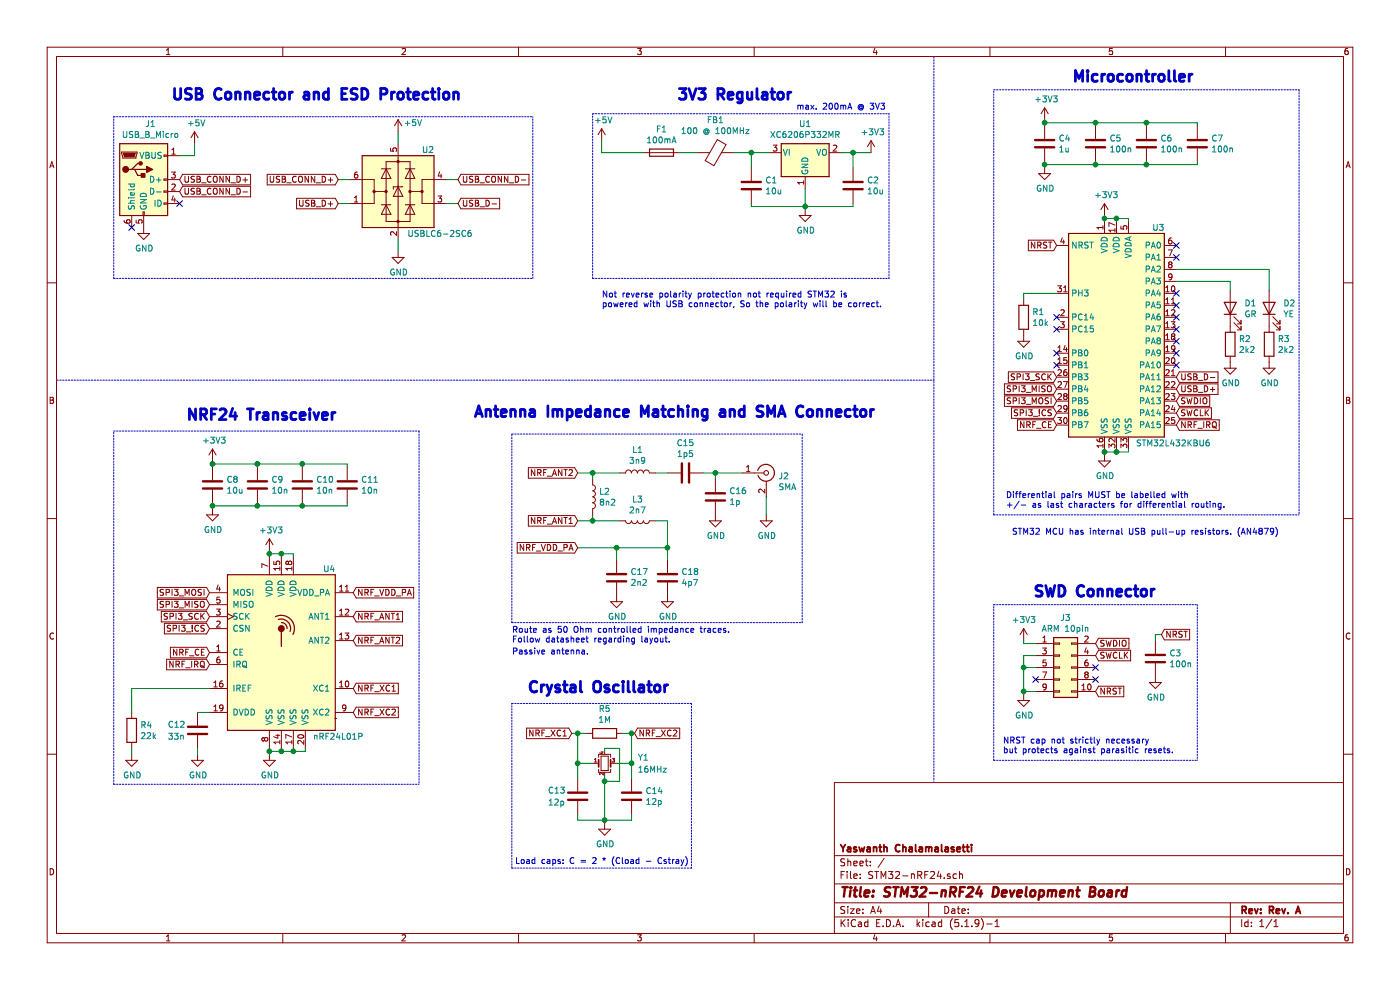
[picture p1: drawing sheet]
EESchema Schematic File Version 4
EELAYER 30 0
EELAYER END
$Descr A4 11693 8268
encoding utf-8
Sheet 1 1
Title "STM32-nRF24 Development Board"
Date ""
Rev "Rev. A"
Comp "Yaswanth Chalamalasetti"
Comment1 ""
Comment2 ""
Comment3 ""
Comment4 ""
$EndDescr
$Comp
L MCU_ST_STM32L4:STM32L432KBUx U3
U 1 1
P 9325 2750
F 0 "U3" H 9675 3600 50  0000 C CNN
F 1 "STM32L432KBU6" H 9800 1800 50  0000 C CNN
F 2 "Package_DFN_QFN:QFN-32-1EP_5x5mm_P0.5mm_EP3.45x3.45mm" H 8925 1850 50  0001 R CNN
F 3 "http://www.st.com/st-web-ui/static/active/en/resource/technical/document/datasheet/DM00257205.pdf" H 9325 2750 50  0001 C CNN
	1    9325 2750
	1    0    0    -1  
$EndComp
$Comp
L RF:nRF24L01P U4
U 1 1
P 2350 5450
F 0 "U4" H 2750 6150 50  0000 C CNN
F 1 "nRF24L01P" H 2825 4750 50  0000 C CNN
F 2 "Package_DFN_QFN:QFN-20-1EP_4x4mm_P0.5mm_EP2.5x2.5mm" H 2550 6250 50  0001 L CIN
F 3 "http://www.nordicsemi.com/eng/content/download/2726/34069/file/nRF24L01P_Product_Specification_1_0.pdf" H 2350 5550 50  0001 C CNN
	1    2350 5450
	1    0    0    -1  
$EndComp
$Comp
L Regulator_Linear:XC6206PxxxMR U1
U 1 1
P 6725 1275
F 0 "U1" H 6725 1517 50  0000 C CNN
F 1 "XC6206P332MR" H 6725 1426 50  0000 C CNN
F 2 "Package_TO_SOT_SMD:SOT-23" H 6725 1500 50  0001 C CIN
F 3 "https://www.torexsemi.com/file/xc6206/XC6206.pdf" H 6725 1275 50  0001 C CNN
	1    6725 1275
	1    0    0    -1  
$EndComp
Text GLabel 8825 2050 0    50   Input ~ 0
NRST
$Comp
L power:+3V3 #PWR011
U 1 1
P 9225 1800
F 0 "#PWR011" H 9225 1650 50  0001 C CNN
F 1 "+3V3" H 9240 1973 50  0000 C CNN
F 2 "" H 9225 1800 50  0001 C CNN
F 3 "" H 9225 1800 50  0001 C CNN
	1    9225 1800
	1    0    0    -1  
$EndComp
Wire Wire Line
	9225 1850 9225 1825
Wire Wire Line
	9325 1850 9325 1825
Wire Wire Line
	9325 1825 9225 1825
Connection ~ 9225 1825
Wire Wire Line
	9225 1825 9225 1800
Wire Wire Line
	9425 1850 9425 1825
Wire Wire Line
	9425 1825 9325 1825
Connection ~ 9325 1825
$Comp
L power:GND #PWR015
U 1 1
P 9225 3800
F 0 "#PWR015" H 9225 3550 50  0001 C CNN
F 1 "GND" H 9230 3627 50  0000 C CNN
F 2 "" H 9225 3800 50  0001 C CNN
F 3 "" H 9225 3800 50  0001 C CNN
	1    9225 3800
	1    0    0    -1  
$EndComp
Wire Wire Line
	9225 3800 9225 3775
Wire Wire Line
	9325 3750 9325 3775
Wire Wire Line
	9325 3775 9225 3775
Connection ~ 9225 3775
Wire Wire Line
	9225 3775 9225 3750
Wire Wire Line
	9425 3750 9425 3775
Wire Wire Line
	9425 3775 9325 3775
Connection ~ 9325 3775
$Comp
L power:GND #PWR024
U 1 1
P 2250 6300
F 0 "#PWR024" H 2250 6050 50  0001 C CNN
F 1 "GND" H 2255 6127 50  0000 C CNN
F 2 "" H 2250 6300 50  0001 C CNN
F 3 "" H 2250 6300 50  0001 C CNN
	1    2250 6300
	1    0    0    -1  
$EndComp
Wire Wire Line
	2250 6300 2250 6275
Wire Wire Line
	2550 6250 2550 6275
Wire Wire Line
	2550 6275 2450 6275
Connection ~ 2250 6275
Wire Wire Line
	2250 6275 2250 6250
Wire Wire Line
	2350 6250 2350 6275
Connection ~ 2350 6275
Wire Wire Line
	2350 6275 2250 6275
Wire Wire Line
	2450 6250 2450 6275
Connection ~ 2450 6275
Wire Wire Line
	2450 6275 2350 6275
$Comp
L power:+3V3 #PWR05
U 1 1
P 7275 1275
F 0 "#PWR05" H 7275 1125 50  0001 C CNN
F 1 "+3V3" H 7290 1448 50  0000 C CNN
F 2 "" H 7275 1275 50  0001 C CNN
F 3 "" H 7275 1275 50  0001 C CNN
	1    7275 1275
	1    0    0    -1  
$EndComp
Wire Wire Line
	7275 1275 7125 1275
Text GLabel 9825 3450 2    50   Input ~ 0
SWCLK
Text GLabel 9825 3350 2    50   Input ~ 0
SWDIO
Text GLabel 8825 3150 0    50   Input ~ 0
SPI3_SCK
Text GLabel 8825 3250 0    50   Input ~ 0
SPI3_MISO
Text GLabel 8825 3350 0    50   Input ~ 0
SPI3_MOSI
Text GLabel 9825 3150 2    50   Input ~ 0
USB_D-
Text GLabel 9825 3250 2    50   Input ~ 0
USB_D+
Text GLabel 8825 3450 0    50   Input ~ 0
SPI3_!CS
Text GLabel 8825 3550 0    50   Input ~ 0
NRF_CE
Text GLabel 1750 5450 0    50   Input ~ 0
NRF_CE
Text GLabel 9825 3550 2    50   Input ~ 0
NRF_IRQ
Text GLabel 1750 5550 0    50   Input ~ 0
NRF_IRQ
Text GLabel 1750 5050 0    50   Input ~ 0
SPI3_MISO
Text GLabel 1750 4950 0    50   Input ~ 0
SPI3_MOSI
Text GLabel 1750 5150 0    50   Input ~ 0
SPI3_SCK
Text GLabel 1750 5250 0    50   Input ~ 0
SPI3_!CS
$Comp
L power:+5V #PWR01
U 1 1
P 5025 1175
F 0 "#PWR01" H 5025 1025 50  0001 C CNN
F 1 "+5V" H 5040 1348 50  0000 C CNN
F 2 "" H 5025 1175 50  0001 C CNN
F 3 "" H 5025 1175 50  0001 C CNN
	1    5025 1175
	1    0    0    -1  
$EndComp
$Comp
L power:GND #PWR09
U 1 1
P 6725 1750
F 0 "#PWR09" H 6725 1500 50  0001 C CNN
F 1 "GND" H 6730 1577 50  0000 C CNN
F 2 "" H 6725 1750 50  0001 C CNN
F 3 "" H 6725 1750 50  0001 C CNN
	1    6725 1750
	1    0    0    -1  
$EndComp
Wire Wire Line
	6725 1750 6725 1725
$Comp
L Device:C C1
U 1 1
P 6275 1550
F 0 "C1" H 6390 1596 50  0000 L CNN
F 1 "10u" H 6390 1505 50  0000 L CNN
F 2 "Capacitor_SMD:C_0603_1608Metric" H 6313 1400 50  0001 C CNN
F 3 "~" H 6275 1550 50  0001 C CNN
	1    6275 1550
	1    0    0    -1  
$EndComp
Wire Wire Line
	6725 1725 6275 1725
Wire Wire Line
	6275 1725 6275 1700
Connection ~ 6725 1725
Wire Wire Line
	6725 1725 6725 1575
Wire Wire Line
	6275 1400 6275 1275
Wire Wire Line
	6275 1275 6425 1275
$Comp
L Device:C C2
U 1 1
P 7125 1550
F 0 "C2" H 7240 1596 50  0000 L CNN
F 1 "10u" H 7240 1505 50  0000 L CNN
F 2 "Capacitor_SMD:C_0603_1608Metric" H 7163 1400 50  0001 C CNN
F 3 "~" H 7125 1550 50  0001 C CNN
	1    7125 1550
	1    0    0    -1  
$EndComp
Wire Wire Line
	7125 1400 7125 1275
Connection ~ 7125 1275
Wire Wire Line
	7125 1700 7125 1725
Wire Wire Line
	6125 1275 6275 1275
Connection ~ 6275 1275
Wire Wire Line
	7025 1275 7125 1275
Wire Wire Line
	6725 1725 7125 1725
$Comp
L Device:C C7
U 1 1
P 10000 1200
F 0 "C7" H 10115 1246 50  0000 L CNN
F 1 "100n" H 10115 1155 50  0000 L CNN
F 2 "Capacitor_SMD:C_0402_1005Metric" H 10038 1050 50  0001 C CNN
F 3 "~" H 10000 1200 50  0001 C CNN
	1    10000 1200
	1    0    0    -1  
$EndComp
$Comp
L Device:C C6
U 1 1
P 9575 1200
F 0 "C6" H 9690 1246 50  0000 L CNN
F 1 "100n" H 9690 1155 50  0000 L CNN
F 2 "Capacitor_SMD:C_0402_1005Metric" H 9613 1050 50  0001 C CNN
F 3 "~" H 9575 1200 50  0001 C CNN
	1    9575 1200
	1    0    0    -1  
$EndComp
$Comp
L Device:C C5
U 1 1
P 9150 1200
F 0 "C5" H 9265 1246 50  0000 L CNN
F 1 "100n" H 9265 1155 50  0000 L CNN
F 2 "Capacitor_SMD:C_0402_1005Metric" H 9188 1050 50  0001 C CNN
F 3 "~" H 9150 1200 50  0001 C CNN
	1    9150 1200
	1    0    0    -1  
$EndComp
$Comp
L Device:C C4
U 1 1
P 8725 1200
F 0 "C4" H 8840 1246 50  0000 L CNN
F 1 "1u" H 8840 1155 50  0000 L CNN
F 2 "Capacitor_SMD:C_0402_1005Metric" H 8763 1050 50  0001 C CNN
F 3 "~" H 8725 1200 50  0001 C CNN
	1    8725 1200
	1    0    0    -1  
$EndComp
$Comp
L power:GND #PWR07
U 1 1
P 8725 1400
F 0 "#PWR07" H 8725 1150 50  0001 C CNN
F 1 "GND" H 8730 1227 50  0000 C CNN
F 2 "" H 8725 1400 50  0001 C CNN
F 3 "" H 8725 1400 50  0001 C CNN
	1    8725 1400
	1    0    0    -1  
$EndComp
$Comp
L power:+3V3 #PWR04
U 1 1
P 8725 1000
F 0 "#PWR04" H 8725 850 50  0001 C CNN
F 1 "+3V3" H 8740 1173 50  0000 C CNN
F 2 "" H 8725 1000 50  0001 C CNN
F 3 "" H 8725 1000 50  0001 C CNN
	1    8725 1000
	1    0    0    -1  
$EndComp
Wire Wire Line
	8725 1050 8725 1025
Wire Wire Line
	8725 1400 8725 1375
Wire Wire Line
	10000 1050 10000 1025
Wire Wire Line
	10000 1025 9575 1025
Connection ~ 8725 1025
Wire Wire Line
	8725 1025 8725 1000
Wire Wire Line
	9150 1050 9150 1025
Connection ~ 9150 1025
Wire Wire Line
	9150 1025 8725 1025
Wire Wire Line
	9575 1050 9575 1025
Connection ~ 9575 1025
Wire Wire Line
	9575 1025 9150 1025
Wire Wire Line
	10000 1350 10000 1375
Wire Wire Line
	10000 1375 9575 1375
Connection ~ 8725 1375
Wire Wire Line
	8725 1375 8725 1350
Wire Wire Line
	9150 1350 9150 1375
Connection ~ 9150 1375
Wire Wire Line
	9150 1375 8725 1375
Wire Wire Line
	9575 1350 9575 1375
Connection ~ 9575 1375
Wire Wire Line
	9575 1375 9150 1375
$Comp
L power:+3V3 #PWR03
U 1 1
P 8550 5350
F 0 "#PWR03" H 8550 5200 50  0001 C CNN
F 1 "+3V3" H 8450 5525 50  0000 L CNN
F 2 "" H 8550 5350 50  0001 C CNN
F 3 "" H 8550 5350 50  0001 C CNN
	1    8550 5350
	1    0    0    -1  
$EndComp
$Comp
L power:GND #PWR08
U 1 1
P 8550 5800
F 0 "#PWR08" H 8550 5550 50  0001 C CNN
F 1 "GND" H 8555 5627 50  0000 C CNN
F 2 "" H 8550 5800 50  0001 C CNN
F 3 "" H 8550 5800 50  0001 C CNN
	1    8550 5800
	1    0    0    -1  
$EndComp
Text GLabel 9150 5375 2    50   Input ~ 0
SWDIO
Text GLabel 9150 5475 2    50   Input ~ 0
SWCLK
$Comp
L Device:C C3
U 1 1
P 9650 5500
F 0 "C3" H 9765 5546 50  0000 L CNN
F 1 "100n" H 9765 5455 50  0000 L CNN
F 2 "Capacitor_SMD:C_0402_1005Metric" H 9688 5350 50  0001 C CNN
F 3 "~" H 9650 5500 50  0001 C CNN
	1    9650 5500
	1    0    0    -1  
$EndComp
Text GLabel 9700 5300 2    50   Input ~ 0
NRST
Wire Wire Line
	9700 5300 9650 5300
Wire Wire Line
	9650 5300 9650 5350
$Comp
L power:GND #PWR06
U 1 1
P 9650 5650
F 0 "#PWR06" H 9650 5400 50  0001 C CNN
F 1 "GND" H 9655 5477 50  0000 C CNN
F 2 "" H 9650 5650 50  0001 C CNN
F 3 "" H 9650 5650 50  0001 C CNN
	1    9650 5650
	1    0    0    -1  
$EndComp
Text Notes 8375 6300 0    50   ~ 0
NRST cap not strictly necessary\nbut protects against parasitic resets.
Text Notes 8400 4250 0    50   ~ 0
Differential pairs MUST be labelled with \n+/- as last characters for differential routing.
$Comp
L Device:LED D1
U 1 1
P 10275 2575
F 0 "D1" V 10314 2458 50  0000 R CNN
F 1 "GR" V 10223 2458 50  0000 R CNN
F 2 "LED_SMD:LED_0603_1608Metric" H 10275 2575 50  0001 C CNN
F 3 "~" H 10275 2575 50  0001 C CNN
	1    10275 2575
	0    -1   -1   0   
$EndComp
$Comp
L Device:LED D2
U 1 1
P 10600 2575
F 0 "D2" V 10639 2458 50  0000 R CNN
F 1 "YE" V 10548 2458 50  0000 R CNN
F 2 "LED_SMD:LED_0603_1608Metric" H 10600 2575 50  0001 C CNN
F 3 "~" H 10600 2575 50  0001 C CNN
	1    10600 2575
	0    -1   -1   0   
$EndComp
$Comp
L Device:R R3
U 1 1
P 10600 2875
F 0 "R3" H 10670 2921 50  0000 L CNN
F 1 "2k2" H 10670 2830 50  0000 L CNN
F 2 "Resistor_SMD:R_0603_1608Metric" V 10530 2875 50  0001 C CNN
F 3 "~" H 10600 2875 50  0001 C CNN
	1    10600 2875
	1    0    0    -1  
$EndComp
$Comp
L power:GND #PWR012
U 1 1
P 10275 3025
F 0 "#PWR012" H 10275 2775 50  0001 C CNN
F 1 "GND" H 10280 2852 50  0000 C CNN
F 2 "" H 10275 3025 50  0001 C CNN
F 3 "" H 10275 3025 50  0001 C CNN
	1    10275 3025
	1    0    0    -1  
$EndComp
$Comp
L power:GND #PWR013
U 1 1
P 10600 3025
F 0 "#PWR013" H 10600 2775 50  0001 C CNN
F 1 "GND" H 10605 2852 50  0000 C CNN
F 2 "" H 10600 3025 50  0001 C CNN
F 3 "" H 10600 3025 50  0001 C CNN
	1    10600 3025
	1    0    0    -1  
$EndComp
NoConn ~ 9825 2450
NoConn ~ 9825 2550
NoConn ~ 9825 2650
NoConn ~ 9825 2750
NoConn ~ 9825 2850
NoConn ~ 9825 2950
NoConn ~ 9825 3050
NoConn ~ 8825 3050
NoConn ~ 8825 2950
NoConn ~ 8825 2750
NoConn ~ 8825 2650
$Comp
L Device:Ferrite_Bead FB1
U 1 1
P 5975 1275
F 0 "FB1" V 5701 1275 50  0000 C CNN
F 1 "100 @ 100MHz" V 5792 1275 50  0000 C CNN
F 2 "Inductor_SMD:L_0805_2012Metric" V 5905 1275 50  0001 C CNN
F 3 "~" H 5975 1275 50  0001 C CNN
	1    5975 1275
	0    1    1    0   
$EndComp
Wire Wire Line
	5025 1175 5025 1275
Wire Wire Line
	5025 1275 5375 1275
Wire Notes Line
	8300 6350 8300 5050
Wire Notes Line
	8300 5050 10000 5050
Wire Notes Line
	10000 5050 10000 6350
Wire Notes Line
	8300 6350 10000 6350
Wire Notes Line
	8300 4300 8300 750 
Wire Notes Line
	8300 750  10850 750 
Wire Notes Line
	10850 750  10850 4300
Wire Notes Line
	8300 4300 10850 4300
Wire Notes Line
	4950 2325 4950 950 
Text Notes 5650 850  0    89   ~ 18
3V3 Regulator
Text Notes 8950 700  0    89   ~ 18
Microcontroller
Text Notes 8625 5000 0    89   ~ 18
SWD Connector
NoConn ~ 1100 1900
$Comp
L power:GND #PWR010
U 1 1
P 1200 1900
F 0 "#PWR010" H 1200 1650 50  0001 C CNN
F 1 "GND" H 1205 1727 50  0000 C CNN
F 2 "" H 1200 1900 50  0001 C CNN
F 3 "" H 1200 1900 50  0001 C CNN
	1    1200 1900
	1    0    0    -1  
$EndComp
NoConn ~ 1500 1700
Text Notes 8450 4475 0    50   ~ 0
STM32 MCU has internal USB pull-up resistors. (AN4879)
Text GLabel 3825 1700 2    50   Input ~ 0
USB_D-
Text Notes 5025 2575 0    50   ~ 0
Not reverse polarity protection not required STM32 is\npowered with USB connector, So the polarity will be correct.
$Comp
L power:+5V #PWR02
U 1 1
P 1625 1200
F 0 "#PWR02" H 1625 1050 50  0001 C CNN
F 1 "+5V" H 1640 1373 50  0000 C CNN
F 2 "" H 1625 1200 50  0001 C CNN
F 3 "" H 1625 1200 50  0001 C CNN
	1    1625 1200
	1    0    0    -1  
$EndComp
Wire Wire Line
	1625 1200 1625 1300
Wire Wire Line
	1625 1300 1500 1300
Text GLabel 2825 1700 0    50   Input ~ 0
USB_D+
$Comp
L power:+3V3 #PWR019
U 1 1
P 2250 4600
F 0 "#PWR019" H 2250 4450 50  0001 C CNN
F 1 "+3V3" H 2265 4773 50  0000 C CNN
F 2 "" H 2250 4600 50  0001 C CNN
F 3 "" H 2250 4600 50  0001 C CNN
	1    2250 4600
	1    0    0    -1  
$EndComp
Wire Wire Line
	2450 4650 2450 4625
Wire Wire Line
	2450 4625 2350 4625
Wire Wire Line
	2250 4625 2250 4600
Wire Wire Line
	2250 4650 2250 4625
Connection ~ 2250 4625
Wire Wire Line
	2350 4650 2350 4625
Connection ~ 2350 4625
Wire Wire Line
	2350 4625 2250 4625
$Comp
L Device:R R4
U 1 1
P 1100 6100
F 0 "R4" H 1170 6146 50  0000 L CNN
F 1 "22k" H 1170 6055 50  0000 L CNN
F 2 "Resistor_SMD:R_0402_1005Metric" V 1030 6100 50  0001 C CNN
F 3 "~" H 1100 6100 50  0001 C CNN
	1    1100 6100
	1    0    0    -1  
$EndComp
$Comp
L Device:Crystal_GND24_Small Y1
U 1 1
P 5050 6375
F 0 "Y1" H 5325 6425 50  0000 L CNN
F 1 "16MHz" H 5325 6325 50  0000 L CNN
F 2 "Crystal:Crystal_SMD_3225-4Pin_3.2x2.5mm" H 5050 6375 50  0001 C CNN
F 3 "~" H 5050 6375 50  0001 C CNN
	1    5050 6375
	1    0    0    -1  
$EndComp
Text GLabel 2950 5750 2    50   Input ~ 0
NRF_XC1
Text GLabel 2950 5950 2    50   Input ~ 0
NRF_XC2
Text GLabel 4775 6125 0    50   Input ~ 0
NRF_XC1
$Comp
L Device:C C14
U 1 1
P 5275 6650
F 0 "C14" H 5390 6696 50  0000 L CNN
F 1 "12p" H 5390 6605 50  0000 L CNN
F 2 "Capacitor_SMD:C_0402_1005Metric" H 5313 6500 50  0001 C CNN
F 3 "~" H 5275 6650 50  0001 C CNN
	1    5275 6650
	1    0    0    -1  
$EndComp
Wire Wire Line
	5275 6500 5275 6375
$Comp
L Device:C C13
U 1 1
P 4825 6650
F 0 "C13" H 4575 6700 50  0000 L CNN
F 1 "12p" H 4575 6600 50  0000 L CNN
F 2 "Capacitor_SMD:C_0402_1005Metric" H 4863 6500 50  0001 C CNN
F 3 "~" H 4825 6650 50  0001 C CNN
	1    4825 6650
	1    0    0    -1  
$EndComp
Wire Wire Line
	4825 6375 4950 6375
Wire Wire Line
	5150 6375 5275 6375
Wire Wire Line
	4825 6375 4825 6500
$Comp
L power:GND #PWR025
U 1 1
P 5050 6875
F 0 "#PWR025" H 5050 6625 50  0001 C CNN
F 1 "GND" H 5055 6702 50  0000 C CNN
F 2 "" H 5050 6875 50  0001 C CNN
F 3 "" H 5050 6875 50  0001 C CNN
	1    5050 6875
	1    0    0    -1  
$EndComp
Wire Wire Line
	5050 6475 5050 6525
Wire Wire Line
	5050 6850 4825 6850
Wire Wire Line
	4825 6850 4825 6800
Wire Wire Line
	5050 6850 5275 6850
Wire Wire Line
	5275 6850 5275 6800
Connection ~ 5050 6850
Wire Wire Line
	5050 6875 5050 6850
Wire Wire Line
	5050 6275 5050 6250
Wire Wire Line
	5050 6250 5175 6250
Wire Wire Line
	5175 6250 5175 6525
Wire Wire Line
	5175 6525 5050 6525
Connection ~ 5050 6525
Wire Wire Line
	5050 6525 5050 6850
$Comp
L Device:R R5
U 1 1
P 5050 6125
F 0 "R5" V 4843 6125 50  0000 C CNN
F 1 "1M" V 4934 6125 50  0000 C CNN
F 2 "Resistor_SMD:R_0402_1005Metric" V 4980 6125 50  0001 C CNN
F 3 "~" H 5050 6125 50  0001 C CNN
	1    5050 6125
	0    1    1    0   
$EndComp
Wire Wire Line
	4900 6125 4825 6125
Wire Wire Line
	4825 6125 4825 6375
Connection ~ 4825 6375
Wire Wire Line
	5200 6125 5275 6125
Wire Wire Line
	5275 6125 5275 6375
Connection ~ 5275 6375
Wire Wire Line
	4775 6125 4825 6125
Connection ~ 4825 6125
Text GLabel 5300 6125 2    50   Input ~ 0
NRF_XC2
Wire Wire Line
	5300 6125 5275 6125
Connection ~ 5275 6125
Text Notes 4300 7225 0    50   ~ 0
Load caps: C = 2 * (Cload - Cstray)
$Comp
L Device:C C12
U 1 1
P 1650 6100
F 0 "C12" H 1400 6150 50  0000 L CNN
F 1 "33n" H 1400 6050 50  0000 L CNN
F 2 "Capacitor_SMD:C_0402_1005Metric" H 1688 5950 50  0001 C CNN
F 3 "~" H 1650 6100 50  0001 C CNN
	1    1650 6100
	1    0    0    -1  
$EndComp
Wire Wire Line
	1650 5950 1750 5950
$Comp
L power:GND #PWR023
U 1 1
P 1650 6300
F 0 "#PWR023" H 1650 6050 50  0001 C CNN
F 1 "GND" H 1655 6127 50  0000 C CNN
F 2 "" H 1650 6300 50  0001 C CNN
F 3 "" H 1650 6300 50  0001 C CNN
	1    1650 6300
	1    0    0    -1  
$EndComp
Wire Wire Line
	1650 6300 1650 6250
$Comp
L Device:C C9
U 1 1
P 2150 4050
F 0 "C9" H 2265 4096 50  0000 L CNN
F 1 "10n" H 2265 4005 50  0000 L CNN
F 2 "Capacitor_SMD:C_0402_1005Metric" H 2188 3900 50  0001 C CNN
F 3 "~" H 2150 4050 50  0001 C CNN
	1    2150 4050
	1    0    0    -1  
$EndComp
$Comp
L Device:C C10
U 1 1
P 2525 4050
F 0 "C10" H 2640 4096 50  0000 L CNN
F 1 "10n" H 2640 4005 50  0000 L CNN
F 2 "Capacitor_SMD:C_0402_1005Metric" H 2563 3900 50  0001 C CNN
F 3 "~" H 2525 4050 50  0001 C CNN
	1    2525 4050
	1    0    0    -1  
$EndComp
$Comp
L Device:C C11
U 1 1
P 2900 4050
F 0 "C11" H 3015 4096 50  0000 L CNN
F 1 "10n" H 3015 4005 50  0000 L CNN
F 2 "Capacitor_SMD:C_0402_1005Metric" H 2938 3900 50  0001 C CNN
F 3 "~" H 2900 4050 50  0001 C CNN
	1    2900 4050
	1    0    0    -1  
$EndComp
$Comp
L Device:C C8
U 1 1
P 1775 4050
F 0 "C8" H 1890 4096 50  0000 L CNN
F 1 "10u" H 1890 4005 50  0000 L CNN
F 2 "Capacitor_SMD:C_0603_1608Metric" H 1813 3900 50  0001 C CNN
F 3 "~" H 1775 4050 50  0001 C CNN
	1    1775 4050
	1    0    0    -1  
$EndComp
$Comp
L power:+3V3 #PWR014
U 1 1
P 1775 3850
F 0 "#PWR014" H 1775 3700 50  0001 C CNN
F 1 "+3V3" H 1790 4023 50  0000 C CNN
F 2 "" H 1775 3850 50  0001 C CNN
F 3 "" H 1775 3850 50  0001 C CNN
	1    1775 3850
	1    0    0    -1  
$EndComp
$Comp
L power:GND #PWR016
U 1 1
P 1775 4250
F 0 "#PWR016" H 1775 4000 50  0001 C CNN
F 1 "GND" H 1780 4077 50  0000 C CNN
F 2 "" H 1775 4250 50  0001 C CNN
F 3 "" H 1775 4250 50  0001 C CNN
	1    1775 4250
	1    0    0    -1  
$EndComp
Wire Wire Line
	2900 3900 2900 3875
Wire Wire Line
	2900 3875 2525 3875
Wire Wire Line
	1775 3875 1775 3850
Wire Wire Line
	1775 3900 1775 3875
Connection ~ 1775 3875
Wire Wire Line
	1775 4250 1775 4225
Wire Wire Line
	1775 4225 2150 4225
Wire Wire Line
	2900 4225 2900 4200
Connection ~ 1775 4225
Wire Wire Line
	1775 4225 1775 4200
Wire Wire Line
	2525 4200 2525 4225
Connection ~ 2525 4225
Wire Wire Line
	2525 4225 2900 4225
Wire Wire Line
	2150 4200 2150 4225
Connection ~ 2150 4225
Wire Wire Line
	2150 4225 2525 4225
Wire Wire Line
	2150 3900 2150 3875
Connection ~ 2150 3875
Wire Wire Line
	2150 3875 1775 3875
Wire Wire Line
	2525 3900 2525 3875
Connection ~ 2525 3875
Wire Wire Line
	2525 3875 2150 3875
Text GLabel 2950 4950 2    50   Input ~ 0
NRF_VDD_PA
Text GLabel 2950 5150 2    50   Input ~ 0
NRF_ANT1
Text GLabel 2950 5350 2    50   Input ~ 0
NRF_ANT2
Wire Notes Line
	950  6550 950  3600
Wire Notes Line
	950  3600 3500 3600
Wire Notes Line
	3500 3600 3500 6550
Wire Notes Line
	950  6550 3500 6550
Wire Notes Line
	4275 7250 4275 5875
Wire Notes Line
	4275 5875 5775 5875
Wire Notes Line
	5775 5875 5775 7250
Wire Notes Line
	4275 7250 5775 7250
Text Notes 1550 3525 0    89   ~ 18
NRF24 Transceiver
Text Notes 4400 5800 0    89   ~ 18
Crystal Oscillator
Text Notes 1425 850  0    90   ~ 18
USB Connector and ESD Protection
$Comp
L Device:L L2
U 1 1
P 4950 4150
F 0 "L2" H 5002 4196 50  0000 L CNN
F 1 "8n2" H 5002 4105 50  0000 L CNN
F 2 "Inductor_SMD:L_0402_1005Metric" H 4950 4150 50  0001 C CNN
F 3 "~" H 4950 4150 50  0001 C CNN
	1    4950 4150
	1    0    0    -1  
$EndComp
Text GLabel 4825 3950 0    50   Input ~ 0
NRF_ANT2
Wire Wire Line
	4825 3950 4950 3950
Wire Wire Line
	4950 3950 4950 4000
Text GLabel 4825 4350 0    50   Input ~ 0
NRF_ANT1
Wire Wire Line
	4825 4350 4950 4350
Wire Wire Line
	4950 4350 4950 4300
$Comp
L Device:L L1
U 1 1
P 5325 3950
F 0 "L1" V 5515 3950 50  0000 C CNN
F 1 "3n9" V 5424 3950 50  0000 C CNN
F 2 "Inductor_SMD:L_0402_1005Metric" H 5325 3950 50  0001 C CNN
F 3 "~" H 5325 3950 50  0001 C CNN
	1    5325 3950
	0    -1   -1   0   
$EndComp
Wire Wire Line
	5175 3950 4950 3950
Connection ~ 4950 3950
$Comp
L Device:L L3
U 1 1
P 5325 4350
F 0 "L3" V 5144 4350 50  0000 C CNN
F 1 "2n7" V 5235 4350 50  0000 C CNN
F 2 "Inductor_SMD:L_0402_1005Metric" H 5325 4350 50  0001 C CNN
F 3 "~" H 5325 4350 50  0001 C CNN
	1    5325 4350
	0    1    1    0   
$EndComp
Wire Wire Line
	5175 4350 4950 4350
Connection ~ 4950 4350
$Comp
L Device:C C15
U 1 1
P 5725 3950
F 0 "C15" V 5473 3950 50  0000 C CNN
F 1 "1p5" V 5564 3950 50  0000 C CNN
F 2 "Capacitor_SMD:C_0402_1005Metric" H 5763 3800 50  0001 C CNN
F 3 "~" H 5725 3950 50  0001 C CNN
	1    5725 3950
	0    1    1    0   
$EndComp
Wire Wire Line
	5575 3950 5475 3950
$Comp
L Device:C C16
U 1 1
P 5975 4150
F 0 "C16" H 5860 4104 50  0000 R CNN
F 1 "1p" H 5860 4195 50  0000 R CNN
F 2 "Capacitor_SMD:C_0402_1005Metric" H 6013 4000 50  0001 C CNN
F 3 "~" H 5975 4150 50  0001 C CNN
	1    5975 4150
	-1   0    0    1   
$EndComp
Wire Wire Line
	5975 4000 5975 3950
Wire Wire Line
	5975 3950 5875 3950
$Comp
L power:GND #PWR017
U 1 1
P 5975 4300
F 0 "#PWR017" H 5975 4050 50  0001 C CNN
F 1 "GND" H 5980 4127 50  0000 C CNN
F 2 "" H 5975 4300 50  0001 C CNN
F 3 "" H 5975 4300 50  0001 C CNN
	1    5975 4300
	1    0    0    -1  
$EndComp
$Comp
L Device:C C18
U 1 1
P 5575 4825
F 0 "C18" H 5460 4779 50  0000 R CNN
F 1 "4p7" H 5460 4870 50  0000 R CNN
F 2 "Capacitor_SMD:C_0402_1005Metric" H 5613 4675 50  0001 C CNN
F 3 "~" H 5575 4825 50  0001 C CNN
	1    5575 4825
	-1   0    0    1   
$EndComp
$Comp
L power:GND #PWR021
U 1 1
P 5575 4975
F 0 "#PWR021" H 5575 4725 50  0001 C CNN
F 1 "GND" H 5580 4802 50  0000 C CNN
F 2 "" H 5575 4975 50  0001 C CNN
F 3 "" H 5575 4975 50  0001 C CNN
	1    5575 4975
	1    0    0    -1  
$EndComp
Text GLabel 4825 4575 0    50   Input ~ 0
NRF_VDD_PA
Wire Wire Line
	5575 4350 5475 4350
Wire Wire Line
	5575 4350 5575 4575
$Comp
L Device:C C17
U 1 1
P 5150 4825
F 0 "C17" H 5035 4779 50  0000 R CNN
F 1 "2n2" H 5035 4870 50  0000 R CNN
F 2 "Capacitor_SMD:C_0402_1005Metric" H 5188 4675 50  0001 C CNN
F 3 "~" H 5150 4825 50  0001 C CNN
	1    5150 4825
	-1   0    0    1   
$EndComp
$Comp
L power:GND #PWR020
U 1 1
P 5150 4975
F 0 "#PWR020" H 5150 4725 50  0001 C CNN
F 1 "GND" H 5155 4802 50  0000 C CNN
F 2 "" H 5150 4975 50  0001 C CNN
F 3 "" H 5150 4975 50  0001 C CNN
	1    5150 4975
	1    0    0    -1  
$EndComp
Wire Wire Line
	5150 4675 5150 4575
Connection ~ 5575 4575
Wire Wire Line
	5575 4575 5575 4675
Connection ~ 5150 4575
Wire Wire Line
	5150 4575 4825 4575
Wire Wire Line
	5150 4575 5575 4575
Wire Notes Line
	4275 5200 4275 3625
Text Notes 3950 3500 0    89   ~ 18
Antenna Impedance Matching and SMA Connector
Text Notes 4275 5375 0    50   ~ 0
Route as 50 Ohm controlled impedance traces.\nFollow datasheet regarding layout.
Text Notes 4275 5475 0    50   ~ 0
Passive antenna.
$Comp
L Connector:Conn_Coaxial J2
U 1 1
P 6400 3950
F 0 "J2" H 6500 3925 50  0000 L CNN
F 1 "SMA" H 6500 3834 50  0000 L CNN
F 2 "Connector_Coaxial:SMA_Samtec_SMA-J-P-X-ST-EM1_EdgeMount" H 6400 3950 50  0001 C CNN
F 3 " ~" H 6400 3950 50  0001 C CNN
	1    6400 3950
	1    0    0    -1  
$EndComp
Wire Wire Line
	6200 3950 5975 3950
Connection ~ 5975 3950
$Comp
L power:GND #PWR018
U 1 1
P 6400 4300
F 0 "#PWR018" H 6400 4050 50  0001 C CNN
F 1 "GND" H 6405 4127 50  0000 C CNN
F 2 "" H 6400 4300 50  0001 C CNN
F 3 "" H 6400 4300 50  0001 C CNN
	1    6400 4300
	1    0    0    -1  
$EndComp
Wire Wire Line
	6400 4300 6400 4150
Wire Notes Line
	6700 5200 6700 3625
Wire Notes Line
	4275 3625 6700 3625
Wire Notes Line
	4275 5200 6700 5200
Text Notes 6650 925  0    50   ~ 0
max. 200mA @ 3V3
$Comp
L Device:R R2
U 1 1
P 10275 2875
F 0 "R2" H 10345 2921 50  0000 L CNN
F 1 "2k2" H 10345 2830 50  0000 L CNN
F 2 "Resistor_SMD:R_0603_1608Metric" V 10205 2875 50  0001 C CNN
F 3 "~" H 10275 2875 50  0001 C CNN
	1    10275 2875
	1    0    0    -1  
$EndComp
$Comp
L power:GND #PWR027
U 1 1
P 3325 2100
F 0 "#PWR027" H 3325 1850 50  0001 C CNN
F 1 "GND" H 3330 1927 50  0000 C CNN
F 2 "" H 3325 2100 50  0001 C CNN
F 3 "" H 3325 2100 50  0001 C CNN
	1    3325 2100
	1    0    0    -1  
$EndComp
Text GLabel 1500 1500 2    50   Input ~ 0
USB_CONN_D+
Text GLabel 1500 1600 2    50   Input ~ 0
USB_CONN_D-
Text GLabel 2825 1500 0    50   Input ~ 0
USB_CONN_D+
Text GLabel 3825 1500 2    50   Input ~ 0
USB_CONN_D-
$Comp
L power:+5V #PWR026
U 1 1
P 3325 1100
F 0 "#PWR026" H 3325 950 50  0001 C CNN
F 1 "+5V" H 3450 1175 50  0000 C CNN
F 2 "" H 3325 1100 50  0001 C CNN
F 3 "" H 3325 1100 50  0001 C CNN
	1    3325 1100
	1    0    0    -1  
$EndComp
Wire Notes Line
	950  2325 950  975 
Wire Notes Line
	4450 2325 4450 975 
Wire Notes Line
	950  975  4450 975 
Wire Notes Line
	950  2325 4450 2325
$Comp
L Connector_Generic:Conn_02x05_Odd_Even J3
U 1 1
P 8850 5575
F 0 "J3" H 8900 5992 50  0000 C CNN
F 1 "ARM 10pin" H 8900 5901 50  0000 C CNN
F 2 "Connector_PinHeader_1.27mm:PinHeader_2x05_P1.27mm_Vertical" H 8850 5575 50  0001 C CNN
F 3 "~" H 8850 5575 50  0001 C CNN
	1    8850 5575
	1    0    0    -1  
$EndComp
NoConn ~ 9150 5575
NoConn ~ 9150 5675
NoConn ~ 8650 5675
Text GLabel 9150 5775 2    50   Input ~ 0
NRST
Wire Wire Line
	8550 5800 8550 5775
Wire Wire Line
	8550 5475 8650 5475
Connection ~ 8550 5575
Wire Wire Line
	8550 5575 8550 5475
Wire Wire Line
	8650 5775 8550 5775
Connection ~ 8550 5775
Wire Wire Line
	8550 5775 8550 5575
Wire Wire Line
	8550 5350 8550 5375
Wire Wire Line
	8550 5375 8650 5375
Wire Wire Line
	8550 5575 8650 5575
Wire Wire Line
	10275 2425 10275 2350
Wire Wire Line
	10275 2350 9825 2350
Wire Wire Line
	10600 2250 9825 2250
Wire Wire Line
	10600 2250 10600 2425
NoConn ~ 9825 2150
NoConn ~ 9825 2050
$Comp
L Device:Fuse F1
U 1 1
P 5525 1275
F 0 "F1" V 5328 1275 50  0000 C CNN
F 1 "100mA" V 5419 1275 50  0000 C CNN
F 2 "Fuse:Fuse_1206_3216Metric" V 5455 1275 50  0001 C CNN
F 3 "~" H 5525 1275 50  0001 C CNN
	1    5525 1275
	0    1    1    0   
$EndComp
Wire Wire Line
	5675 1275 5825 1275
Wire Notes Line
	7425 2325 7425 950 
Wire Notes Line
	4950 950  7425 950 
Wire Notes Line
	4950 2325 7425 2325
Wire Notes Line
	475  3175 7800 3175
Wire Notes Line
	7800 475  7800 6525
$Comp
L Device:R R1
U 1 1
P 8550 2650
F 0 "R1" H 8620 2696 50  0000 L CNN
F 1 "10k" H 8620 2605 50  0000 L CNN
F 2 "Resistor_SMD:R_0402_1005Metric" V 8480 2650 50  0001 C CNN
F 3 "~" H 8550 2650 50  0001 C CNN
	1    8550 2650
	1    0    0    -1  
$EndComp
Wire Wire Line
	8550 2500 8550 2450
Wire Wire Line
	8550 2450 8825 2450
$Comp
L power:GND #PWR028
U 1 1
P 8550 2800
F 0 "#PWR028" H 8550 2550 50  0001 C CNN
F 1 "GND" H 8555 2627 50  0000 C CNN
F 2 "" H 8550 2800 50  0001 C CNN
F 3 "" H 8550 2800 50  0001 C CNN
	1    8550 2800
	1    0    0    -1  
$EndComp
Wire Wire Line
	1100 5950 1100 5750
Wire Wire Line
	1100 5750 1750 5750
$Comp
L power:GND #PWR0101
U 1 1
P 1100 6300
F 0 "#PWR0101" H 1100 6050 50  0001 C CNN
F 1 "GND" H 1105 6127 50  0000 C CNN
F 2 "" H 1100 6300 50  0001 C CNN
F 3 "" H 1100 6300 50  0001 C CNN
	1    1100 6300
	1    0    0    -1  
$EndComp
Wire Wire Line
	1100 6300 1100 6250
$Comp
L Connector:USB_B_Micro J1
U 1 1
P 1200 1500
F 0 "J1" H 1257 1967 50  0000 C CNN
F 1 "USB_B_Micro" H 1257 1876 50  0000 C CNN
F 2 "10118193-0001LF:101181930001LF" H 1350 1450 50  0001 C CNN
F 3 "~" H 1350 1450 50  0001 C CNN
	1    1200 1500
	1    0    0    -1  
$EndComp
$Comp
L Power_Protection:USBLC6-2SC6 U2
U 1 1
P 3325 1600
F 0 "U2" H 3575 1950 50  0000 C CNN
F 1 "USBLC6-2SC6" H 3675 1250 50  0000 C CNN
F 2 "Package_TO_SOT_SMD:SOT-23-6" H 2575 2000 50  0001 C CNN
F 3 "http://www2.st.com/resource/en/datasheet/CD00050750.pdf" H 3525 1950 50  0001 C CNN
	1    3325 1600
	1    0    0    -1  
$EndComp
Wire Wire Line
	3725 1500 3825 1500
Wire Wire Line
	3725 1700 3825 1700
Wire Wire Line
	2825 1500 2925 1500
Wire Wire Line
	2925 1700 2825 1700
Wire Wire Line
	3325 1200 3325 1100
Wire Wire Line
	3325 2100 3325 2000
$EndSCHEMATC
